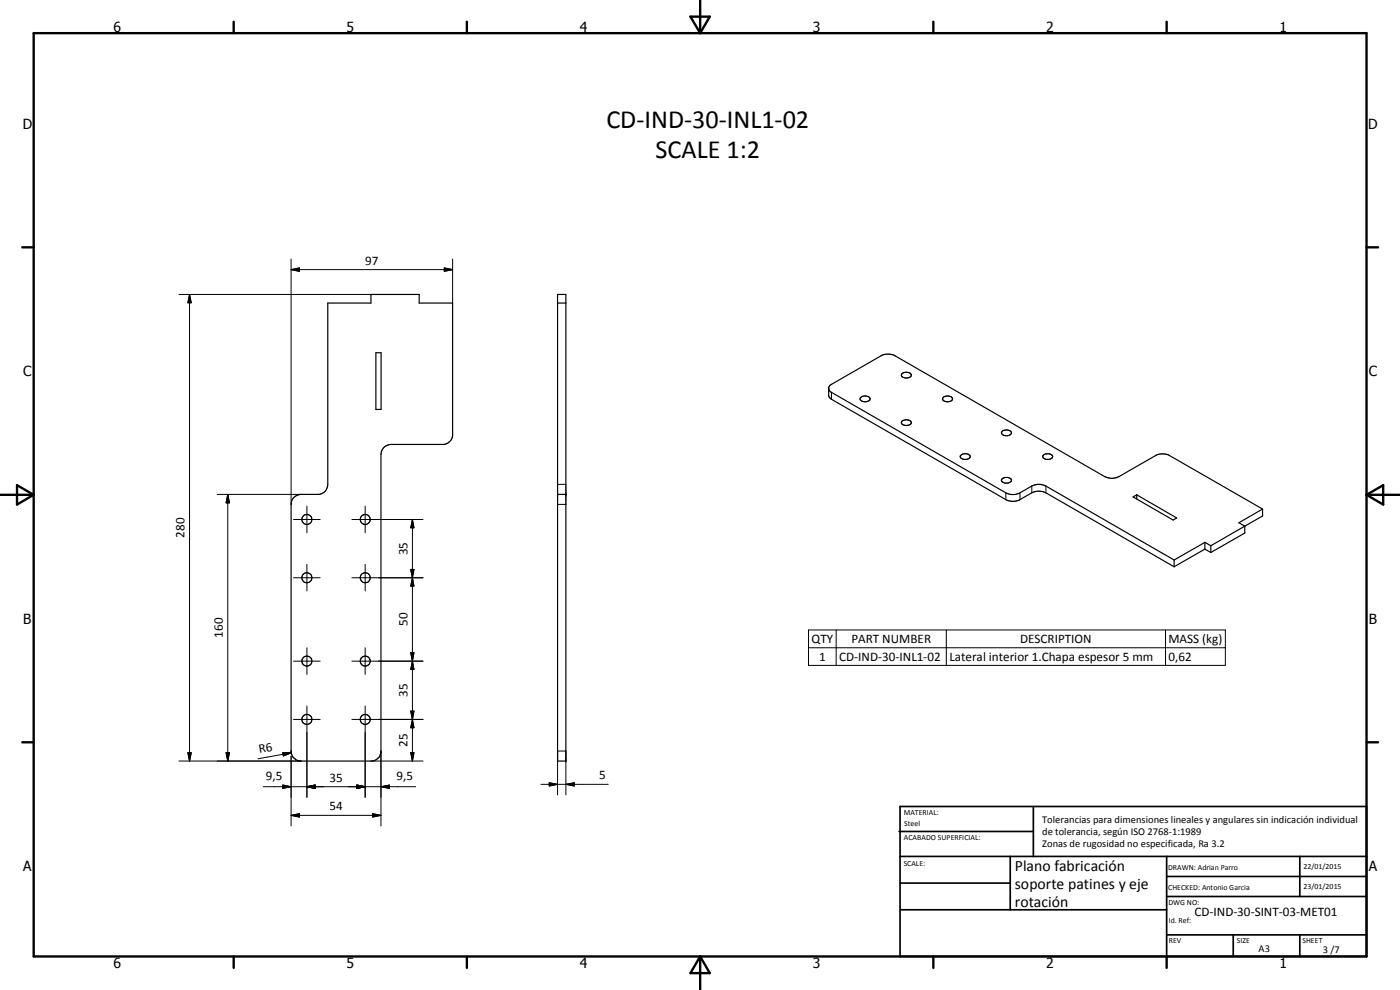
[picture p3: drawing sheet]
<svg xmlns="http://www.w3.org/2000/svg" width="420mm" height="297mm" viewBox="0 0 420 297" stroke-linecap="round" stroke-linejoin="round" font-family="sans-serif">
<g fill="none" stroke="#000" stroke-width=".35">
<path d="M98.4 90.9h12.9v-2.6h14.5v2.6h10v39.8a3.2 3.2 0 0 1-2.5 2.6h-15.9a3 3 0 0 0-3.1 3.1v89.3a3.1 3.1 0 0 1-2.6 2.6h-21.8a3 3 0 0 1-2.5-3v-74a2.96 2.96 0 0 1 3-3h5.3a3 3 0 0 0 2.7-3zM167.3 88.3h2.5v140h-2.5zM167.3 90.9h2.5M112.8 105.8h1.6v17.1h-1.6zM248.7 116.8l.6 .8 52.6 30.3a4.5 4.5 0 0 0 4.2 0l3.6-2.1a4.5 4.5 0 0 1 4.2 0l38.5 22.2M258.2 119.4a1.67 1.67 0 0 1 2.9 .4 1.92 1.92 0 0 1-3 0zM270.8 112.1a1.89 1.89 0 0 1 2.7 .5 1.73 1.73 0 0 1-3 0zM283.1 119.2a1.84 1.84 0 0 1 2.8 .5 1.73 1.73 0 0 1-3 0zM270.8 126.3a1.93 1.93 0 0 1 2.7 .5 1.71 1.71 0 0 1-3 0zM288.3 136.7a1.99 1.99 0 0 1 2.9 .1 1.53 1.53 0 0 1-2.4 .9 .76 .76 0 0 1-.6-.9zM300.8 129.4a1.86 1.86 0 0 1 2.8 .4 1.8 1.8 0 0 1-3 .2zM313 136.7a1.79 1.79 0 0 1 2.9 .3 1.73 1.73 0 0 1-3 0z"/>
<path d="M167.3 148.3h2.5M300.7 143.8a1.85 1.85 0 0 1 2.9 .3 1.83 1.83 0 0 1-3 .2zM340.1 149.1l1.1-.6 11.9 6.9-1 .6zM341.2 148.5v1.2M373.6 157.9v2l-10.2 5.9M373.6 157.9l-10.2 5.8M378.9 152.7l-27.9-16a4.5 4.5 0 0 0-4.2 0l-11 6.3a4.6 4.6 0 0 1-4.3 0l-62.9-36.2a4.5 4.5 0 0 0-4.2 0l-15.3 8.9-.4 .6v2.5l.2 .5 .6 .5 52.4 30.1a4.5 4.5 0 0 0 4.2 0l3.6-2a4.7 4.7 0 0 1 4.2 0l38.5 22.2M378.9 152.7v2.1l-5.3 3.1M378.9 152.7l-7.1 4.1 1.8 1.1M352.4 168v2.1M361.6 164.8l1.8 1M361.6 164.8l-9.2 5.3"/>
<path d="M361.6 162.7l1.8 1M361.6 162.7v2.1M361.6 162.7l-9.2 5.3M363.4 163.7v2.1"/>
<circle cx="92.1" cy="155.9" r="1.49"/>
<circle cx="109.6" cy="155.9" r="1.51"/>
<circle cx="92.1" cy="173.3" r="1.51"/>
<circle cx="109.6" cy="173.3" r="1.49"/>
<circle cx="92.1" cy="198.3" r="1.51"/>
<circle cx="109.6" cy="198.3" r="1.49"/>
<circle cx="92.1" cy="215.9" r="1.51"/>
<circle cx="109.6" cy="215.8" r="1.49"/>
</g>
<g fill="none" stroke="#000" stroke-width=".3">
<path d="M87.4 77.7v73.6M135.8 77.7v13.2M53.7 88.3h57.6M56.9 88.3l.5 2.5h-1zM56.9 88.3v140M87.4 80.9l2.5-.5v1zM87.4 80.9h48.4M133.3 80.4l2.5 .5-2.5 .5zM249.5 117.7v2.1M65.2 148.3h25.2M68.4 148.3l.5 2.6h-1.1zM68.4 148.3v80"/>
<path d="M88.1 155.9h8M92.1 151.8v8.1M105.6 155.9h21.3M109.6 151.8v8.1M123.8 155.9l.4 2.5h-.9zM123.8 155.9v72.4M167.3 145.3h2.5M167.3 151.3h2.5M301.9 147.9v2M306.1 147.9v2M309.7 145.8v2.1M313.9 145.8v2.1"/>
<path d="M88.1 173.4h8M92.1 169.3v8M105.6 173.4h21.3M109.6 169.3v8M123.3 170.9h.9l-.4 2.5zM123.8 173.4l.4 2.5h-.9zM88.1 198.4h8M92.1 194.4v8M105.6 198.4h21.3M109.6 194.4v8M123.3 195.8h.9l-.4 2.6zM123.8 198.4l.4 2.4h-.9z"/>
<path d="M242.6 189h125.1v10.6h-125.1zM242.6 194.4h125.1M250.9 189v10.6M284 189v10.6M349.8 189v10.6M88.1 215.9h8M92.1 211.8v27.4M105.6 215.9h21.3M109.6 211.8v27.4M123.3 213.4h.9l-.4 2.5zM123.8 215.9l.4 2.5h-.9zM53.7 228.3h36.7"/>
<path d="M56.4 225.8h1l-.5 2.5zM67.8 225.8h1.1l-.5 2.5zM79 236.1h45.7M84.9 235.5l2.5 .6-2.5 .5zM84.9 225.8l2.5 .1-2.4 .9zM87.4 225.3v.9M87.4 226.9v20.9M87.4 225.9l-10 1.8M92.1 236.1l2.5-.6v1.1zM107.1 235.5l2.5 .6-2.5 .5zM111.3 228.3h15.6M114.3 236.1l2.6-.6v1.1z"/>
<path d="M114.3 225.3v22.5M123.3 225.8h.9l-.4 2.5zM162.3 235.3h20.2M164.8 234.9l2.5 .4-2.5 .5zM167.3 238.5v-13.2h2.5v13.2M169.8 235.3l2.6-.4v.9zM87.4 244.6l2.5-.5v1.1zM87.4 244.6h26.9M111.8 244.1l2.5 .5-2.5 .6z"/>
</g>
<g fill="#000">
<circle cx="167.3" cy="148.3" r=".18"/>
<circle cx="169.8" cy="148.3" r=".18"/>
<circle cx="167.3" cy="228.3" r=".18"/>
<circle cx="169.8" cy="228.3" r=".18"/>
</g>
<g fill="none" stroke="#000" stroke-width=".71">
<path d="M10.1 9.9h400v277.1h-400zM70.1 6.5v3.4M140.1 6.5v3.4M207.2 5h5.8l-2.9 4.9zM210.1 0v9.9M280.1 6.5v3.4M350.1 6.5v3.4M6.7 74.2h3.4M410.1 74.2h3.5M.1 148.5h10M5.1 145.6l5 2.9-5 2.9zM410.1 148.5h10"/>
<path d="M410.1 148.5l5-2.9v5.8zM6.7 222.7h3.4M410.1 222.7h3.5M70.1 287v3.4M140.1 287v3.4M210.1 287v10M210.1 287l2.9 5h-5.8zM280.1 287v3.4M350.1 287v3.4"/>
</g>
<g fill="none" stroke="#000" stroke-width=".51">
<path d="M269.8 249.5h40.3M270.1 242h140v45h-140zM270.1 257h140M303.2 257v16M310.1 242v15M350.1 257v30M390.1 257v12M270.1 265h33.1M270.1 273h80M350.1 269h60M350.1 263h60M350.1 280.5h60"/>
<path d="M370.1 280.5v6.5M390.1 280.5v6.5"/>
</g>
<g fill="#000">
<path d="M56.9 88.3l.5 2.5h-1zM87.4 80.9l2.5-.5v1zM133.3 80.4l2.5 .5-2.5 .5zM68.4 148.3l.5 2.6h-1.1zM123.8 155.9l.4 2.5h-.9zM123.3 170.9h.9l-.4 2.5zM123.8 173.4l.4 2.5h-.9zM123.3 195.8h.9l-.4 2.6zM123.3 213.4h.9l-.4 2.5zM123.8 215.9l.4 2.5h-.9zM123.8 198.4l.4 2.4h-.9zM56.4 225.8h1l-.5 2.5z"/>
<path d="M67.8 225.8h1.1l-.5 2.5zM84.9 235.5l2.5 .6-2.5 .5zM84.9 225.8l2.5 .1-2.4 .9zM92.1 236.1l2.5-.6v1.1zM107.1 235.5l2.5 .6-2.5 .5zM114.3 236.1l2.6-.6v1.1zM123.3 225.8h.9l-.4 2.5zM164.8 234.9l2.5 .4-2.5 .5zM169.8 235.3l2.6-.4v.9zM87.4 244.6l2.5-.5v1.1zM111.8 244.1l2.5 .5-2.5 .6z"/>
</g>
<g font-size="7.9">
<text x="182" y="38.4">CD-IND-30-INL1-02</text>
<text x="196.7" y="47.4">SCALE 1:2</text>
</g>
<g font-size="4.7">
<text x="304.6" y="261.2">Plano fabricación</text>
<text x="304.6" y="266.6">soporte patines y eje</text>
<text x="304.6" y="272">rotación</text>
</g>
<g font-size="4.2">
<text x="34" y="9.6">6</text>
<text x="104" y="9.6">5</text>
<text x="174" y="9.6">4</text>
<text x="244" y="9.6">3</text>
<text x="314" y="9.6">2</text>
<text x="384" y="9.6">1</text>
<text x="6.8" y="38.7">D</text>
<text x="410.6" y="38.7">D</text>
<text x="7" y="112.9">C</text>
<text x="410.8" y="112.9">C</text>
<text x="7" y="187.1">B</text>
<text x="410.8" y="187.1">B</text>
<text x="7" y="261.4">A</text>
<text x="410.8" y="261.4">A</text>
<text x="34" y="290.4">6</text>
<text x="104" y="290.4">5</text>
<text x="174" y="290.4">4</text>
<text x="244" y="290.4">3</text>
<text x="314" y="290.4">2</text>
<text x="384" y="290.4">1</text>
</g>
<g font-size="3.9">
<text x="109.6" y="79.4">97</text>
<text x="55.4" y="161.3" transform="rotate(-90 55.4 161.3)">280</text>
<text x="122.2" y="166.6" transform="rotate(-90 122.2 166.6)">35</text>
<text x="66.8" y="191.3" transform="rotate(-90 66.8 191.3)">160</text>
<text x="122.2" y="187.9" transform="rotate(-90 122.2 187.9)">50</text>
<text x="243.6" y="193">QTY</text>
<text x="255.5" y="193">PART NUMBER</text>
<text x="306.1" y="193">DESCRIPTION</text>
<text x="350.7" y="193">MASS (kg)</text>
<text x="245.8" y="198.2">1</text>
<text x="251.8" y="198.3">CD-IND-30-INL1-02</text>
<text x="284.9" y="198.4">Lateral interior 1.Chapa espesor 5 mm</text>
<text x="350.7" y="198.3">0,62</text>
<text x="122.2" y="209.1" transform="rotate(-90 122.2 209.1)">35</text>
<text x="77.9" y="226" transform="rotate(-10 77.9 226)">R6</text>
<text x="122.2" y="224.1" transform="rotate(-90 122.2 224.1)">25</text>
<text x="79.7" y="234">9,5</text>
<text x="119" y="234">9,5</text>
<text x="179.8" y="233.8">5</text>
<text x="98.9" y="234.5">35</text>
<text x="98.9" y="243.1">54</text>
<text x="358.5" y="275">CD-IND-30-SINT-03-MET01</text>
</g>
<g font-size="3.1">
<text x="312.7" y="246.8">Tolerancias para dimensiones lineales y angulares sin indicación individual</text>
<text x="312.7" y="250.4">de tolerancia, según ISO 2768-1:1989</text>
<text x="312.7" y="254">Zonas de rugosidad no especificada, Ra 3.2</text>
<text x="377.7" y="285.6">A3</text>
<text x="397" y="285.9">3 /7</text>
</g>
<g font-size="2.4">
<text x="271.2" y="244.4">MATERIAL:</text>
<text x="271.3" y="252">ACABADO SUPERFICIAL:</text>
<text x="271.4" y="247.9">Steel</text>
<text x="271.2" y="259.7">SCALE:</text>
<text x="350.6" y="261">DRAWN: Adrian Parro</text>
<text x="391.2" y="260.6">22/01/2015</text>
<text x="350.6" y="267">CHECKED: Antonio Garcia</text>
<text x="391.2" y="266.7">23/01/2015</text>
<text x="350.6" y="271.4">DWG NO:</text>
<text x="350.8" y="276.9">Id. Ref:</text>
<text x="350.8" y="282.8">REV</text>
<text x="371.2" y="282.9">SIZE</text>
<text x="390.9" y="282.9">SHEET</text>
</g>
</svg>
